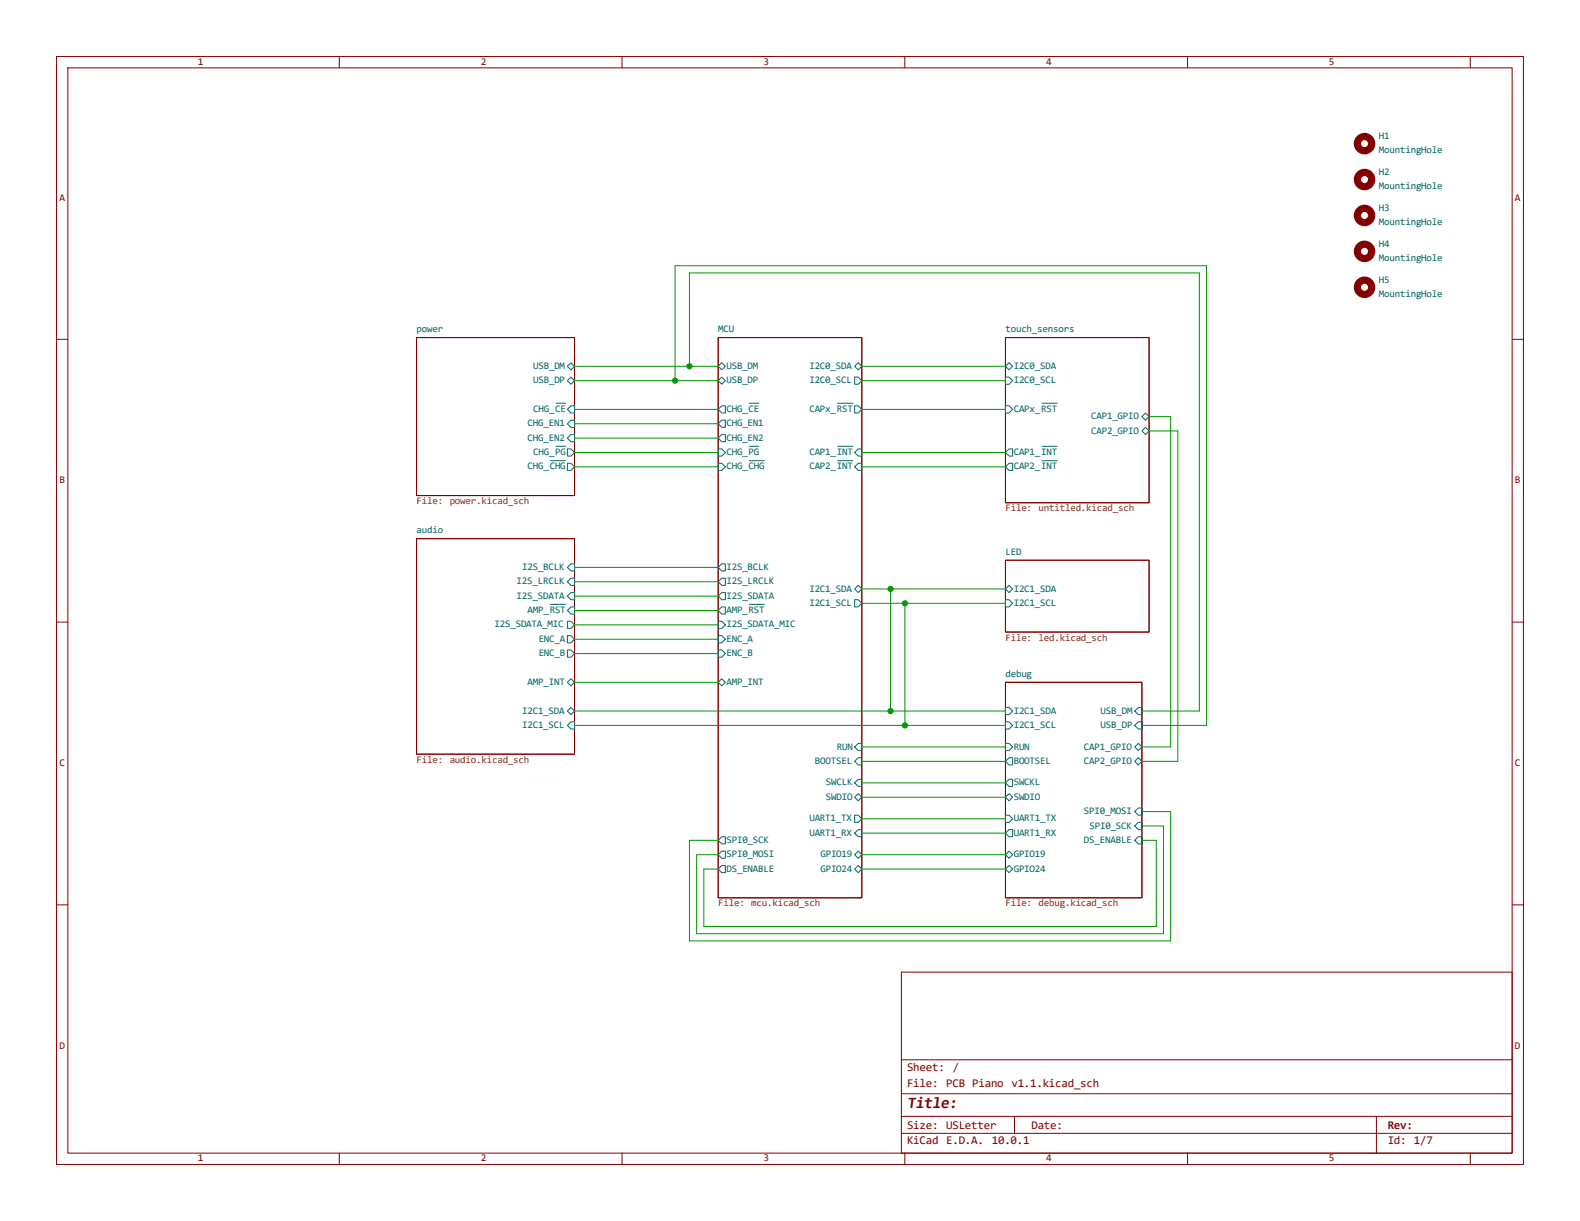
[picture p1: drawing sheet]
<svg xmlns="http://www.w3.org/2000/svg" width="279mm" height="216mm" viewBox="0 0 279 216" stroke-linecap="round" stroke-linejoin="round" font-family="sans-serif">
<g fill="none" stroke="#840000" stroke-width=".18">
<path d="M10 10h259.4v195.9h-259.4zM12 12h255.4v191.9h-255.4zM60 10v2M110 10v2M160 10v2M210 10v2M260 10v2M73.7 59.7h27.9v27.9h-27.9zM127 59.7h25.4v99.1h-25.4zM177.8 59.7h25.4v29.2h-25.4zM10 60h2M267.4 60h2"/>
<path d="M73.7 95.3h27.9v38.1h-27.9zM177.8 99.1h25.4v12.7h-25.4zM10 110h2M267.4 110h2M177.8 120.7h24.1v38.1h-24.1zM10 160h2M159.4 171.9h108v32h-108zM267.4 160h2M159.4 197.4h108M159.4 193.4h108M159.4 187.4h108M179.4 197.4v3"/>
<path d="M243.4 197.4v6.5M60 203.9v2M110 203.9v2M159.4 200.4h108M160 203.9v2M210 203.9v2M260 203.9v2"/>
</g>
<g fill="none" stroke="#006464" stroke-width=".18">
<path d="M98.3 78.9h1.7M98.3 71.3h1.7M100.3 67.3l.7-.6 .6 .6-.6 .6zM100.3 64.8l.7-.7 .6 .7-.6 .6zM100.3 77.5l.7-.7h.6v1.3h-.6zM100.3 79.4h.7l.6 .6-.6 .6h-.7zM100.3 72.4l.7-.6h.6v1.2h-.6zM101 74.3h.6v1.3h-.6l-.7-.7zM127 64.8l.6-.7 .7 .7-.7 .6zM127 67.3l.6-.6 .7 .6-.7 .6zM127 79.4h.6l.7 .6-.7 .6h-.6zM127.6 74.3h.7v1.3h-.7l-.6-.7z"/>
<path d="M127.6 76.8h.7v1.3h-.7l-.6-.6zM127.6 71.8h.7v1.2h-.7l-.6-.6zM132.5 78.9h1.7M132.5 71.3h1.7M148.1 78.9h2.7M148.1 71.3h2.7M151.1 64.8l.7-.7 .6 .7-.6 .6zM151.1 66.7h.7l.6 .6-.6 .6h-.7zM151.1 71.8h.7l.6 .6-.6 .6h-.7zM151.8 79.4h.6v1.2h-.6l-.7-.6zM177.8 66.7h.6l.7 .6-.7 .6h-.6zM177.8 64.8l.6-.7 .7 .7-.7 .6z"/>
<path d="M177.8 71.8h.6l.7 .6-.7 .6h-.6zM184.3 78.9h2.6M184.3 71.3h2.6M201.9 73.7l.7-.7 .6 .7-.6 .6zM201.9 76.2l.7-.6 .6 .6-.6 .6zM97.3 81.5h2.7M100.3 81.9h.7l.6 .7-.6 .6h-.7zM127 81.9h.6l.7 .7-.7 .6h-.6zM127.6 99.7h.7v1.3h-.7l-.6-.7zM132.5 81.5h2.7M148.1 81.5h2.7M151.8 81.9h.6v1.3h-.6l-.7-.6z"/>
<path d="M177.8 80l.6-.6h.7v1.2h-.7zM178.4 81.9h.7v1.3h-.7l-.6-.6zM184.3 81.5h2.6M97.3 106.9h2.7M100.3 112.4h.7l.6 .6-.6 .7h-.7zM100.3 100.3l.7-.6h.6v1.3h-.6zM100.3 114.9h.7l.6 .7-.6 .6h-.7zM100.3 109.9h.7l.6 .6-.6 .6h-.7zM101 102.2h.6v1.3h-.6l-.7-.6zM101 104.8h.6v1.2h-.6l-.7-.6zM101 107.3h.6v1.3h-.6l-.7-.6zM127 114.9h.6l.7 .7-.7 .6h-.6z"/>
<path d="M127 112.4h.6l.7 .6-.7 .7h-.6zM127 109.9h.6l.7 .6-.7 .6h-.6zM127.6 104.8h.7v1.2h-.7l-.6-.6zM127.6 102.2h.7v1.3h-.7l-.6-.6zM127.6 107.3h.7v1.3h-.7l-.6-.6zM132.5 106.9h2.7M151.1 106h.7l.6 .7-.6 .6h-.7zM151.8 103.5l.6 .6-.6 .7-.7-.7zM177.8 104.1l.6-.6 .7 .6-.7 .7zM177.8 106h.6l.7 .7-.7 .6h-.6zM100.3 120.7l.7-.7 .6 .7-.6 .6zM100.3 125.7l.7-.6 .6 .6-.6 .7z"/>
<path d="M101 127.6h.6v1.3h-.6l-.7-.6zM127 120.7l.6-.7 .7 .7-.7 .6zM151.8 137.8h.6v1.3h-.6l-.7-.7zM151.8 134h.6v1.3h-.6l-.7-.7zM151.8 131.4h.6v1.3h-.6l-.7-.6zM177.8 134.6l.6-.6h.7v1.3h-.7zM177.8 125.1h.6l.7 .6-.7 .7h-.6zM177.8 127.6h.6l.7 .7-.7 .6h-.6zM177.8 131.4h.6l.7 .7-.7 .6h-.6zM178.4 137.8h.7v1.3h-.7l-.6-.7zM200.7 132.1l.6-.7 .6 .7-.6 .6zM200.7 134.6l.6-.6 .6 .6-.6 .7z"/>
<path d="M201.3 127.6h.6v1.3h-.6l-.6-.6zM201.3 125.1h.6v1.3h-.6l-.6-.7zM127.6 148h.7v1.2h-.7l-.6-.6zM127.6 150.5h.7v1.3h-.7l-.6-.7zM127.6 153h.7v1.3h-.7l-.6-.6zM151.1 141l.7-.7 .6 .7-.6 .6zM151.1 144.1h.7l.6 .7-.6 .6h-.7zM151.1 153.7l.7-.7 .6 .7-.6 .6zM151.1 151.1l.7-.6 .6 .6-.6 .7zM151.8 146.7h.6v1.3h-.6l-.7-.7zM177.8 153.7l.6-.7 .7 .7-.7 .6zM177.8 144.1h.6l.7 .7-.7 .6h-.6z"/>
<path d="M177.8 141l.6-.7 .7 .7-.7 .6zM177.8 147.3l.6-.6h.7v1.3h-.7zM177.8 151.1l.6-.6 .7 .6-.7 .7zM201.3 145.4h.6v1.3h-.6l-.6-.6zM201.3 148h.6v1.2h-.6l-.6-.6zM201.3 142.9h.6v1.2h-.6l-.6-.6z"/>
</g>
<g fill="none" stroke="#840000" stroke-width="1.3">
<circle cx="241.3" cy="31.7" r="1.27"/>
<circle cx="241.3" cy="25.4" r="1.27"/>
<circle cx="241.3" cy="38.1" r="1.27"/>
<circle cx="241.3" cy="44.4" r="1.27"/>
<circle cx="241.3" cy="50.8" r="1.27"/>
</g>
<g fill="none" stroke="#009600" stroke-width=".18">
<path d="M101.6 67.3h25.4M101.6 77.5h25.4M101.6 74.9h25.4M101.6 72.4h25.4M101.6 64.8h25.4M119.4 67.3v-20.3h94v81.3h-11.5M121.9 64.8v-16.5h90.2v77.4h-10.2M152.4 67.3h25.4M152.4 72.4h25.4M152.4 64.8h25.4M203.2 76.2h5.1v58.4h-6.4M203.2 73.7h3.8v58.4h-5.1"/>
<path d="M101.6 80h25.4M101.6 82.6h25.4M152.4 80h25.4M152.4 82.6h25.4M101.6 100.3h25.4M101.6 102.9h25.4M101.6 108h25.4M101.6 105.4h25.4M101.6 115.6h25.4M101.6 110.5h25.4M101.6 113h25.4M152.4 106.7h25.4"/>
<path d="M152.4 104.1h25.4M157.5 104.1v21.6M160 106.7v21.6M101.6 128.3h76.2M101.6 125.7h76.2M101.6 120.7h25.4M152.4 134.6h25.4M152.4 138.4h25.4M152.4 132.1h25.4M152.4 147.3h25.4M152.4 153.7h25.4M152.4 141h25.4"/>
<path d="M152.4 151.1h25.4M152.4 144.8h25.4M201.9 148.6h2.6v15.2h-80v-10.1h2.5M201.9 146.1h3.8v19h-82.5v-14h3.8M201.9 143.5h5.1v22.9h-85.1v-17.8h5.1"/>
</g>
<g fill="#009600" stroke="#009600" stroke-width=".18">
<circle cx="119.4" cy="67.3" r=".46"/>
<circle cx="160" cy="106.7" r=".46"/>
<circle cx="157.5" cy="104.1" r=".46"/>
<circle cx="121.9" cy="64.8" r=".46"/>
<circle cx="157.5" cy="125.7" r=".46"/>
<circle cx="160" cy="128.3" r=".46"/>
</g>
<text font-size="2.8" fill="#840000" x="160.4" y="195.9">Title:</text>
<g font-size="2.1" fill="#840000">
<text x="160.4" y="189.4">Sheet: /</text>
<text x="160.4" y="192.1">File: PCB Piano v1.1.kicad_sch</text>
<text x="160.4" y="202.3">KiCad E.D.A. 10.0.1</text>
<text x="160.4" y="199.5">Size: USLetter</text>
<text x="182.4" y="199.5">Date:</text>
<text x="245.4" y="199.5">Rev:</text>
<text x="245.4" y="202.3">Id: 1/7</text>
</g>
<g font-size="1.8" fill="#840000">
<text x="35" y="11.5">1</text>
<text x="85" y="11.5">2</text>
<text x="135" y="11.5">3</text>
<text x="185" y="11.5">4</text>
<text x="235" y="11.5">5</text>
<text x="10.5" y="35.5">A</text>
<text x="267.9" y="35.5">A</text>
<text x="10.5" y="85.5">B</text>
<text x="267.9" y="85.5">B</text>
<text x="10.5" y="135.5">C</text>
<text x="267.9" y="135.5">C</text>
<text x="10.5" y="185.5">D</text>
<text x="267.9" y="185.5">D</text>
<text x="35" y="205.4">1</text>
<text x="85" y="205.4">2</text>
<text x="135" y="205.4">3</text>
<text x="185" y="205.4">4</text>
<text x="235" y="205.4">5</text>
</g>
<g font-size="1.8" fill="#006464">
<text x="243.8" y="24.6">H1</text>
<text x="243.8" y="27.1">MountingHole</text>
<text x="243.8" y="30.9">H2</text>
<text x="243.8" y="33.5">MountingHole</text>
<text x="243.8" y="37.3">H3</text>
<text x="243.8" y="39.8">MountingHole</text>
<text x="243.8" y="43.6">H4</text>
<text x="243.8" y="46.2">MountingHole</text>
<text x="243.8" y="50">H5</text>
<text x="243.8" y="52.5">MountingHole</text>
<text x="73.7" y="58.8">power</text>
<text x="127" y="58.8">MCU</text>
<text x="177.8" y="58.8">touch_sensors</text>
<text x="94.3" y="65.2">USB_DM</text>
<text x="128.5" y="65.2">USB_DM</text>
<text x="143.1" y="65.2">I2C0_SDA</text>
<text x="179.3" y="65.2">I2C0_SDA</text>
<text x="94.3" y="67.8">USB_DP</text>
<text x="128.5" y="67.8">USB_DP</text>
<text x="143.1" y="67.8">I2C0_SCL</text>
<text x="179.3" y="67.8">I2C0_SCL</text>
<text x="93.3" y="77.9">CHG_EN2</text>
<text x="93.3" y="75.4">CHG_EN1</text>
<text x="94.3" y="72.9">CHG_CE</text>
<text x="128.5" y="75.4">CHG_EN1</text>
<text x="128.5" y="77.9">CHG_EN2</text>
<text x="128.5" y="72.9">CHG_CE</text>
<text x="143.1" y="72.9">CAPx_RST</text>
<text x="179.3" y="72.9">CAPx_RST</text>
<text x="193" y="74.1">CAP1_GPIO</text>
<text x="193" y="76.7">CAP2_GPIO</text>
<text x="93.3" y="83">CHG_CHG</text>
<text x="94.3" y="80.5">CHG_PG</text>
<text x="128.5" y="83">CHG_CHG</text>
<text x="128.5" y="80.5">CHG_PG</text>
<text x="143.1" y="83">CAP2_INT</text>
<text x="143.1" y="80.5">CAP1_INT</text>
<text x="179.3" y="83">CAP2_INT</text>
<text x="179.3" y="80.5">CAP1_INT</text>
<text x="73.7" y="94.3">audio</text>
<text x="92.3" y="100.8">I2S_BCLK</text>
<text x="128.5" y="100.8">I2S_BCLK</text>
<text x="177.8" y="98.1">LED</text>
<text x="91.4" y="103.3">I2S_LRCLK</text>
<text x="91.4" y="105.9">I2S_SDATA</text>
<text x="128.5" y="105.9">I2S_SDATA</text>
<text x="128.5" y="103.3">I2S_LRCLK</text>
<text x="143.1" y="107.1">I2C1_SCL</text>
<text x="143.1" y="104.6">I2C1_SDA</text>
<text x="179.3" y="104.6">I2C1_SDA</text>
<text x="179.3" y="107.1">I2C1_SCL</text>
<text x="87.4" y="111">I2S_SDATA_MIC</text>
<text x="93.3" y="108.4">AMP_RST</text>
<text x="95.3" y="113.5">ENC_A</text>
<text x="128.5" y="113.5">ENC_A</text>
<text x="128.5" y="108.4">AMP_RST</text>
<text x="128.5" y="111">I2S_SDATA_MIC</text>
<text x="95.3" y="116">ENC_B</text>
<text x="128.5" y="116">ENC_B</text>
<text x="177.8" y="119.7">debug</text>
<text x="93.3" y="121.1">AMP_INT</text>
<text x="128.5" y="121.1">AMP_INT</text>
<text x="92.3" y="128.7">I2C1_SCL</text>
<text x="92.3" y="126.2">I2C1_SDA</text>
<text x="179.3" y="126.2">I2C1_SDA</text>
<text x="179.3" y="128.7">I2C1_SCL</text>
<text x="194.6" y="128.7">USB_DP</text>
<text x="194.6" y="126.2">USB_DM</text>
<text x="144.1" y="135.1">BOOTSEL</text>
<text x="148" y="132.5">RUN</text>
<text x="179.3" y="135.1">BOOTSEL</text>
<text x="179.3" y="132.5">RUN</text>
<text x="191.7" y="132.5">CAP1_GPIO</text>
<text x="191.7" y="135.1">CAP2_GPIO</text>
<text x="146.1" y="141.4">SWDIO</text>
<text x="146.1" y="138.9">SWCLK</text>
<text x="179.3" y="138.9">SWCKL</text>
<text x="179.3" y="141.4">SWDIO</text>
<text x="191.7" y="144">SPI0_MOSI</text>
<text x="128.5" y="149.1">SPI0_SCK</text>
<text x="143.1" y="145.2">UART1_TX</text>
<text x="143.1" y="147.8">UART1_RX</text>
<text x="179.3" y="145.2">UART1_TX</text>
<text x="179.3" y="147.8">UART1_RX</text>
<text x="191.7" y="149.1">DS_ENABLE</text>
<text x="192.7" y="146.5">SPI0_SCK</text>
<text x="128.5" y="151.6">SPI0_MOSI</text>
<text x="128.5" y="154.1">DS_ENABLE</text>
<text x="145.1" y="154.1">GPIO24</text>
<text x="145.1" y="151.6">GPIO19</text>
<text x="179.3" y="154.1">GPIO24</text>
<text x="179.3" y="151.6">GPIO19</text>
</g>
<g font-size="1.8" fill="#725600">
<text x="73.7" y="89.1">File: power.kicad_sch</text>
<text x="177.8" y="90.4">File: untitled.kicad_sch</text>
<text x="177.8" y="113.3">File: led.kicad_sch</text>
<text x="73.7" y="134.9">File: audio.kicad_sch</text>
<text x="127" y="160.3">File: mcu.kicad_sch</text>
<text x="177.8" y="160.3">File: debug.kicad_sch</text>
</g>
</svg>
